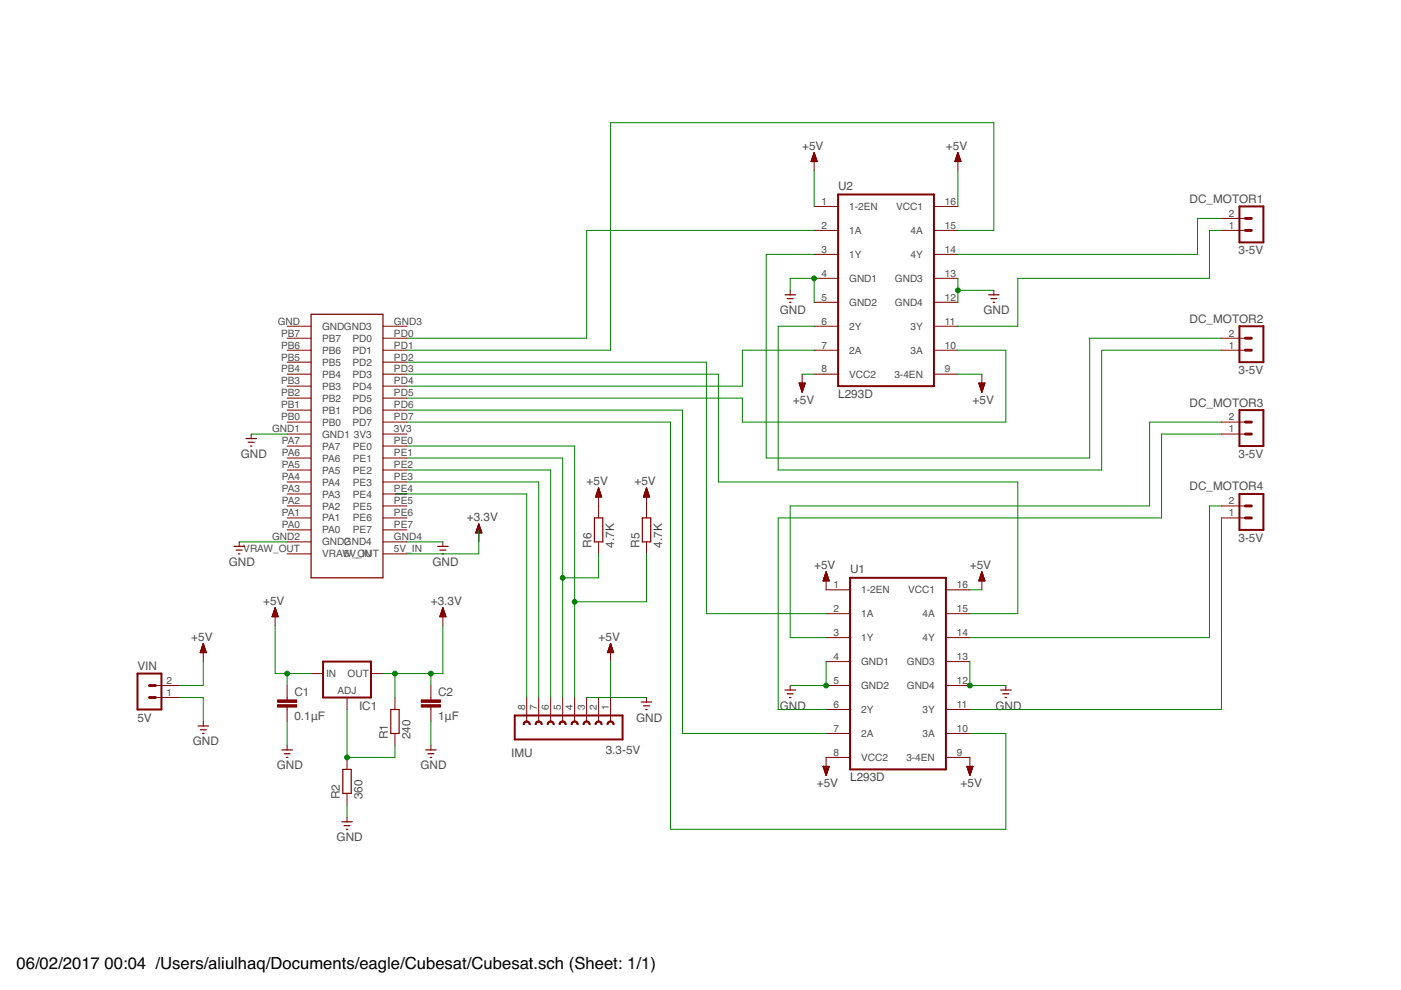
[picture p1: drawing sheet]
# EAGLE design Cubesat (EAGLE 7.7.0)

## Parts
C1  0.1μF  C-EUC1210  [C1210]
C2  1μF  C-EUC1210  [C1210]
DC_MOTOR1  3-5V  MA02-1Y  [MA02-1Y]
DC_MOTOR2  3-5V  MA02-1Y  [MA02-1Y]
DC_MOTOR3  3-5V  MA02-1Y  [MA02-1Y]
DC_MOTOR4  3-5V  MA02-1Y  [MA02-1Y]
IC1  LM317TS  [317TS]
IMU  3.3-5V\  FE08-1  [FE08-1]
R1  240  R-EU_M2012  [M2012]
R2  360  R-EU_M2012  [M2012]
R5  4.7K  R-EU_M2012  [M2012]
R6  4.7K  R-EU_M2012  [M2012]
U1  L293D  [DIL16]
U2  L293D  [DIL16]
VIN  5V  MA02-1Y  [MA02-1Y]
XMEGA256A3U  ATXMEGA256A3U  [ATXMEGA256A3U]

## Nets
+5V: C1.1 C2.1 IC1.2(OUT) IC1.3(IN) IMU.1 R1.2 R5.2 R6.2 U1.1(1-2EN) U1.8(VCC2) U1.9(3-4EN) U1.16(VCC1) U2.1(1-2EN) U2.8(VCC2) U2.9(3-4EN) U2.16(VCC1) VIN.2 XMEGA256A3U.5V_IN ; supply symbol labelled +3.3V
GND: C1.2 C2.2 IMU.3 R2.1 U1.4(GND1) U1.5(GND2) U1.12(GND4) U1.13(GND3) U2.4(GND1) U2.5(GND2) U2.12(GND4) U2.13(GND3) VIN.1 XMEGA256A3U.GND1 XMEGA256A3U.GND2 XMEGA256A3U.GND4
N$1: DC_MOTOR1.2 U2.14(4Y)
N$2: DC_MOTOR1.1 U2.11(3Y)
N$3: U2.2(1A) XMEGA256A3U.PD0
N$4: U1.2(1A) XMEGA256A3U.PD2
N$5: IMU.4 R5.1 XMEGA256A3U.PE0
N$6: IMU.5 R6.1 XMEGA256A3U.PE1
N$7: DC_MOTOR2.2 U2.3(1Y)
N$8: DC_MOTOR2.1 U2.6(2Y)
N$9: IMU.6 XMEGA256A3U.PE2
N$10: DC_MOTOR3.1 U1.6(2Y)
N$11: U1.15(4A) XMEGA256A3U.PD3
N$12: U2.7(2A) XMEGA256A3U.PD4
N$13: IMU.7 XMEGA256A3U.PE3
N$14: DC_MOTOR4.2 U1.14(4Y)
N$15: DC_MOTOR3.2 U1.3(1Y)
N$16: DC_MOTOR4.1 U1.11(3Y)
N$17: U1.10(3A) XMEGA256A3U.PD7
N$18: IMU.8 XMEGA256A3U.PE4
N$19: U2.15(4A) XMEGA256A3U.PD1
N$20: U1.7(2A) XMEGA256A3U.PD6
N$21: U2.10(3A) XMEGA256A3U.PD5
N$23: IC1.1(ADJ) R1.1 R2.2
Unconnected: IMU.2 XMEGA256A3U.3V3 XMEGA256A3U.GND XMEGA256A3U.GND3 XMEGA256A3U.PA0 XMEGA256A3U.PA1 XMEGA256A3U.PA2 XMEGA256A3U.PA3 XMEGA256A3U.PA4 XMEGA256A3U.PA5 XMEGA256A3U.PA6 XMEGA256A3U.PA7 XMEGA256A3U.PB0 XMEGA256A3U.PB1 XMEGA256A3U.PB2 XMEGA256A3U.PB3 XMEGA256A3U.PB4 XMEGA256A3U.PB5 XMEGA256A3U.PB6 XMEGA256A3U.PB7 XMEGA256A3U.PE5 XMEGA256A3U.PE6 XMEGA256A3U.PE7 XMEGA256A3U.VRAW_OUT

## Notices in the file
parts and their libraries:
supply1: Copyright (C) 2007, Bob Starr
